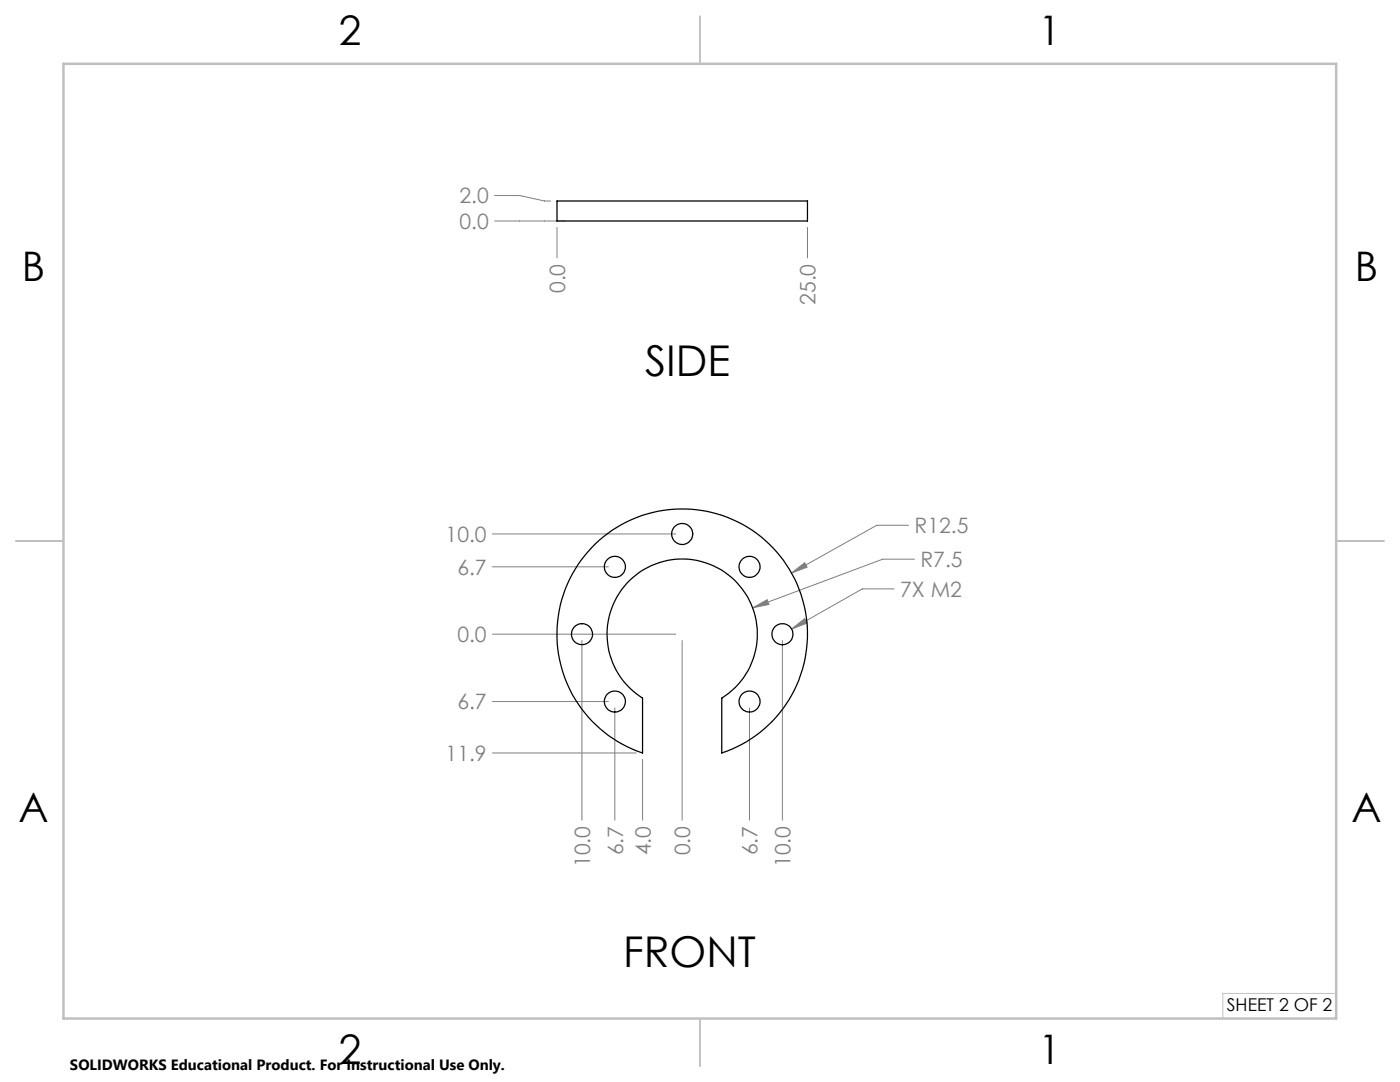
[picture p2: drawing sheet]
<svg xmlns="http://www.w3.org/2000/svg" width="279mm" height="216mm" viewBox="0 0 279 216" stroke-linecap="round" stroke-linejoin="round" font-family="sans-serif">
<g fill="none" stroke="#808080" stroke-width=".2">
<path d="M98.7 39h5l5 1.1h1.2M98.7 44.1h14.1M111.2 45.4v6.1M161.1 45.4v6.1M98.3 113.1h23.1M98.3 106.5h36.6M158 114.3l2.6-2 .5 .9zM178.4 117.5h-6.3l-14.1 8M181.3 104.8h-6.3l-17 9.5M182.5 111.6h-6.4l-25.9 9.7M98.3 126.5h36.6M98.3 140h23.1"/>
<path d="M116.1 127.8v35.9M136.1 127.8v35.9M150.2 121.3l2.9-1.6 .4 .9zM156.1 127.8v35.9M158 125.5l2.6-2.1 .5 .9zM98.3 150.2h28.7M122.7 141.3v22.4M128.2 151.5v12.2M149.6 141.3v22.4"/>
</g>
<path d="M266.7 198.2h-22.6v5" fill="none" stroke="#c0c0c0" stroke-width=".2"/>
<path d="M139.7 3.2v9.5M3.1 107.9h9.6M266.7 107.9h9.5M139.7 203.2v9.6" fill="none" stroke="#c0c0c0" stroke-width=".25"/>
<path d="M12.7 12.7h254v190.5h-254z" fill="none" stroke="#c0c0c0" stroke-width=".5"/>
<path d="M158 114.3l3.1-1.1-.5-.9zM150.2 121.3l3.3-.7-.4-.9zM158 125.5l3.1-1.2-.5-.9z" fill="#808080"/>
<g fill="none" stroke="#000" stroke-width=".25">
<path d="M111.2 40.1h49.9v4h-49.9zM118.8 108.5a25 25 0 0 1 38.7 5.1 25 25 0 0 1-13.5 36.6v-10.9a15 15 0 0 0 3.5-22.5 15 15 0 0 0-22.8 0 15 15 0 0 0 3.5 22.5v10.9a25 25 0 0 1-9.4-41.7z"/>
<circle cx="122.7" cy="113.1" r="2.11"/>
<circle cx="136.2" cy="106.5" r="2.1"/>
<circle cx="149.6" cy="113.1" r="2.1"/>
<circle cx="116.1" cy="126.5" r="2.09"/>
<circle cx="122.7" cy="140" r="2.1"/>
<circle cx="149.6" cy="140" r="2.09"/>
<circle cx="156.2" cy="126.5" r="2.11"/>
</g>
<g font-size="8.5">
<text x="128.7" y="74.9">SIDE</text>
<text x="124.4" y="192.9">FRONT</text>
</g>
<g font-size="8.1">
<text x="67.6" y="8.9">2</text>
<text x="207.3" y="8.9">1</text>
<text x="4.4" y="56.2">B</text>
<text x="270.4" y="56.2">B</text>
<text x="3.7" y="164.1">A</text>
<text x="269.7" y="164.1">A</text>
<text x="67.6" y="212.4">2</text>
<text x="207.3" y="212.4">1</text>
</g>
<g font-size="4.2" fill="#808080">
<text x="91.7" y="40.6">2.0</text>
<text x="91.7" y="45.7">0.0</text>
<text x="112.8" y="58.5" transform="rotate(-90 112.8 58.5)">0.0</text>
<text x="162.8" y="60.8" transform="rotate(-90 162.8 60.8)">25.0</text>
<text x="182.5" y="106.4">R12.5</text>
<text x="88.9" y="108.1">10.0</text>
<text x="183.7" y="113.2">R7.5</text>
<text x="91.3" y="114.7">6.7</text>
<text x="179.6" y="119.1">7X M2</text>
<text x="91.3" y="128.1">0.0</text>
<text x="91.3" y="141.6">6.7</text>
<text x="88.9" y="151.8">11.9</text>
<text x="117.8" y="173" transform="rotate(-90 117.8 173)">10.0</text>
<text x="124.3" y="170.7" transform="rotate(-90 124.3 170.7)">6.7</text>
<text x="129.9" y="170.7" transform="rotate(-90 129.9 170.7)">4.0</text>
<text x="137.8" y="170.7" transform="rotate(-90 137.8 170.7)">0.0</text>
<text x="151.2" y="170.7" transform="rotate(-90 151.2 170.7)">6.7</text>
<text x="157.8" y="173" transform="rotate(-90 157.8 173)">10.0</text>
</g>
<text font-size="3.5" x="244.8" y="201.8">SHEET 2 OF 2</text>
<text font-size="3" x="14" y="213.5">SOLIDWORKS Educational Product. For Instructional Use Only.</text>
</svg>
